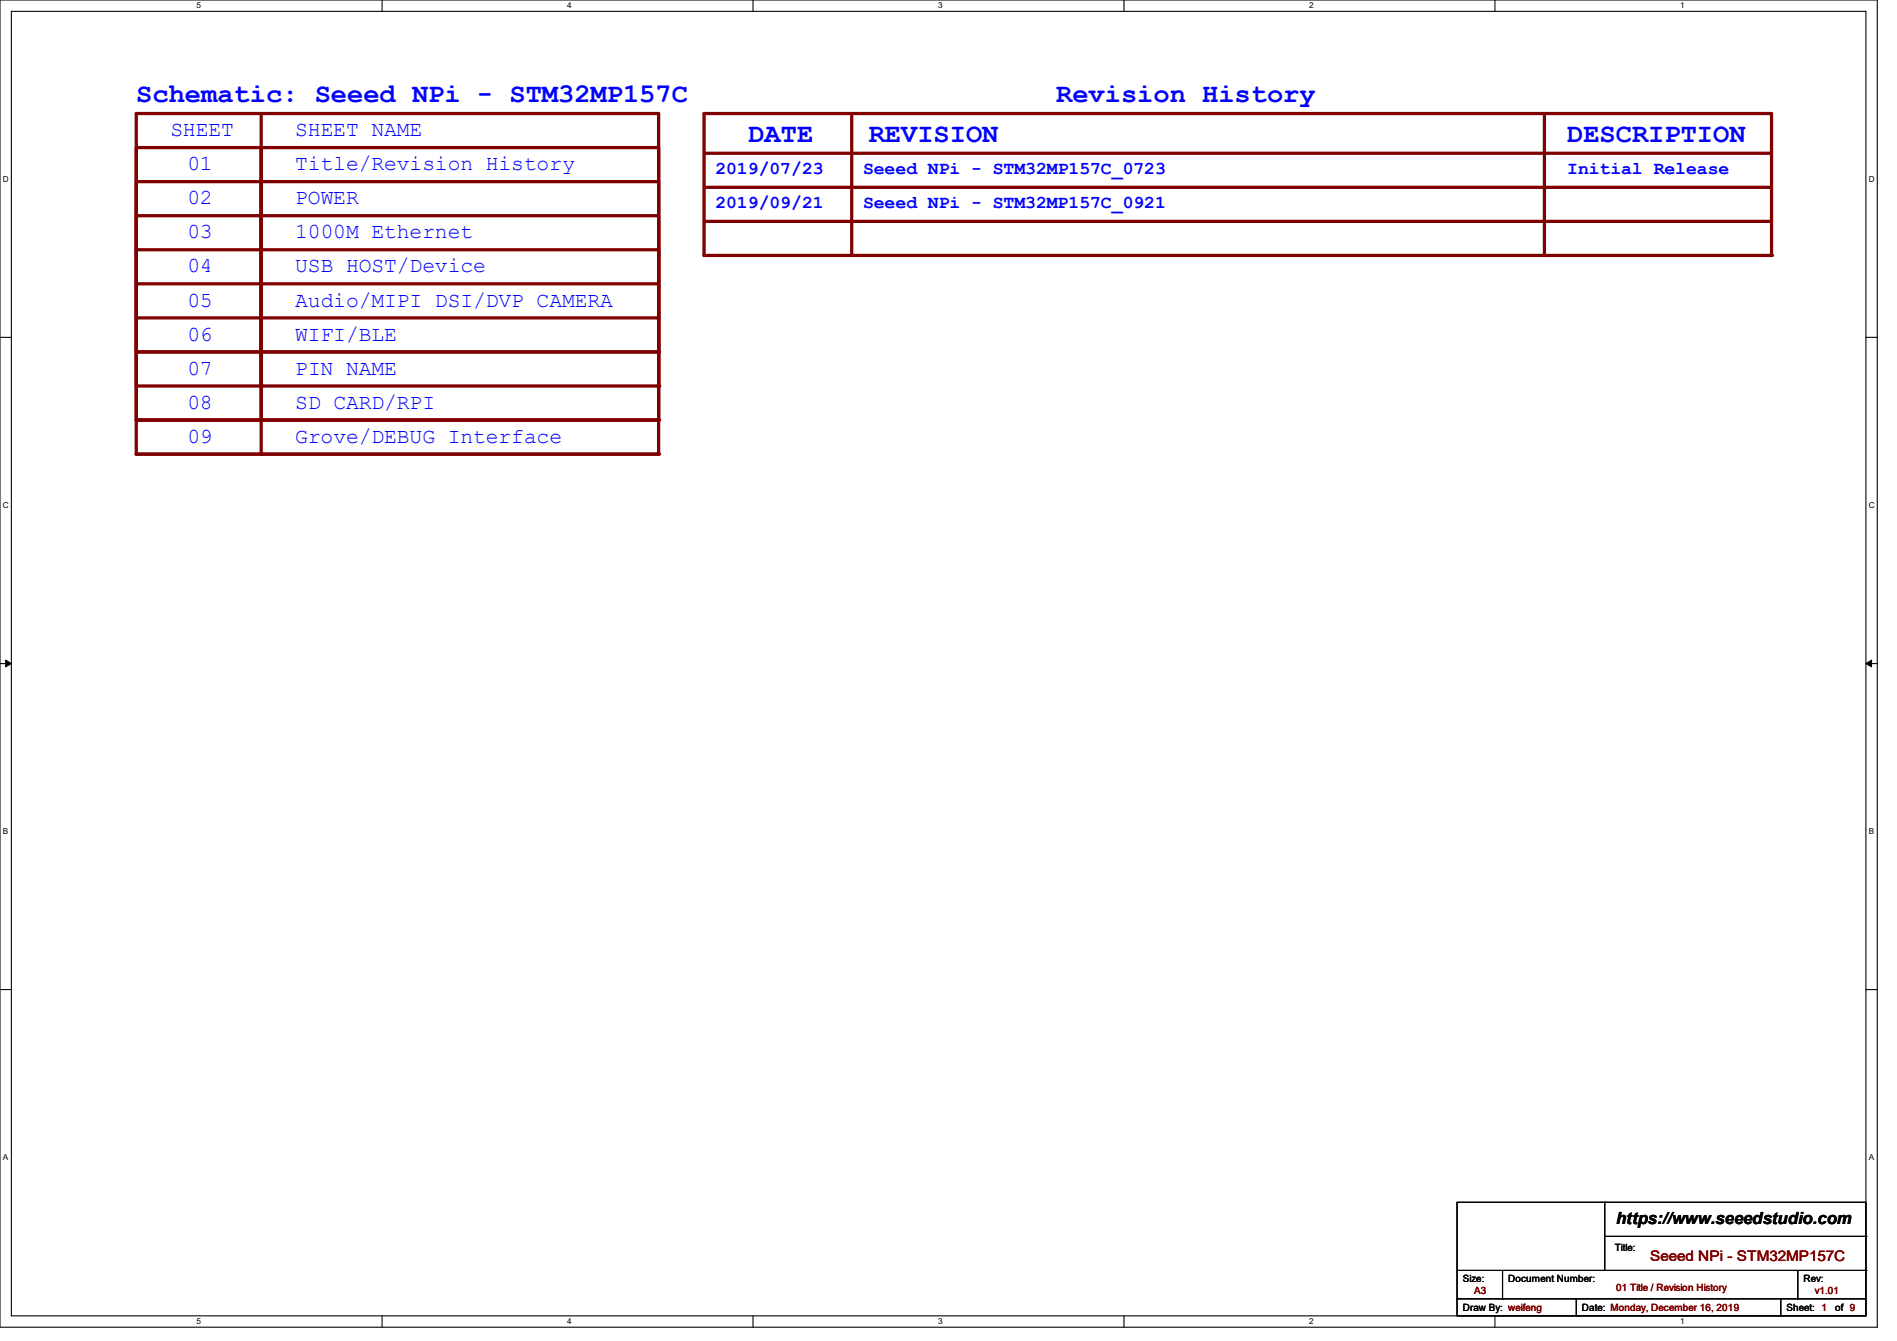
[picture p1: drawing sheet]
<svg xmlns="http://www.w3.org/2000/svg" width="297mm" height="210mm" viewBox="0 0 297 210" stroke-linecap="round" stroke-linejoin="round" font-family="sans-serif">
<path d="M0 0h293.9v207.9h-293.9zM1.8 1.8h290.3v204.3h-290.3z" fill="none" stroke="#000" stroke-width=".17"/>
<g fill="#fff">
<path d="M30.8 .2h.7v1.4h-.7z"/>
<path d="M30.8 206.2h.7v1.4h-.7z"/>
</g>
<path d="M59.8 0v1.8M59.8 206.1v1.8" fill="none" stroke="#000" stroke-width=".17"/>
<g fill="#fff">
<path d="M88.8 .2h.7v1.4h-.7z"/>
<path d="M88.8 206.2h.7v1.4h-.7z"/>
</g>
<path d="M117.9 0v1.8M117.9 206.1v1.8" fill="none" stroke="#000" stroke-width=".17"/>
<g fill="#fff">
<path d="M146.9 .2h.7v1.4h-.7z"/>
<path d="M146.9 206.2h.7v1.4h-.7z"/>
</g>
<path d="M176 0v1.8M176 206.1v1.8" fill="none" stroke="#000" stroke-width=".17"/>
<g fill="#fff">
<path d="M205 .2h.7v1.4h-.7z"/>
<path d="M205 206.2h.7v1.4h-.7z"/>
</g>
<path d="M234.1 0v1.8M234.1 206.1v1.8" fill="none" stroke="#000" stroke-width=".17"/>
<g fill="#fff">
<path d="M263.1 .2h.6v1.4h-.6z"/>
<path d="M263.1 206.2h.6v1.4h-.6z"/>
<path d="M.5 27.3h.9v1.4h-.9z"/>
<path d="M292.6 27.3h.9v1.4h-.9z"/>
<path d="M.5 78.4h.9v1.4h-.9z"/>
<path d="M292.6 78.4h.9v1.4h-.9z"/>
</g>
<path d="M0 52.8h1.8M292.1 52.8h1.8" fill="none" stroke="#000" stroke-width=".17"/>
<g fill="#fff">
<path d="M.5 129.5h.8v1.4h-.8z"/>
<path d="M292.6 129.5h.8v1.4h-.8z"/>
</g>
<path d="M0 103.9h1.8M292.1 103.9h1.8" fill="none" stroke="#000" stroke-width=".17"/>
<path d="M.9 103.4l.9 .5-.9 .5zM292.1 103.9l.9-.5v1z" fill="#000" stroke="#000" stroke-width=".16"/>
<g fill="#fff">
<path d="M.5 180.5h.8v1.4h-.8z"/>
<path d="M292.6 180.5h.8v1.4h-.8z"/>
</g>
<path d="M0 155h1.8M292.1 155h1.8" fill="none" stroke="#000" stroke-width=".17"/>
<path d="M21.3 17.8h81.7" fill="none" stroke="#800000" stroke-width=".51"/>
<circle cx="103" cy="17.8" r=".25" fill="#800000"/>
<path d="M110.2 17.8h167" fill="none" stroke="#800000" stroke-width=".51"/>
<circle cx="277.2" cy="17.8" r=".25" fill="#800000"/>
<path d="M21.3 23.1h81.7" fill="none" stroke="#800000" stroke-width=".51"/>
<circle cx="103" cy="23.1" r=".25" fill="#800000"/>
<path d="M110.2 24h167" fill="none" stroke="#800000" stroke-width=".51"/>
<circle cx="277.2" cy="24" r=".25" fill="#800000"/>
<path d="M21.3 28.4h81.7" fill="none" stroke="#800000" stroke-width=".51"/>
<circle cx="103" cy="28.4" r=".25" fill="#800000"/>
<path d="M110.2 29.3h167" fill="none" stroke="#800000" stroke-width=".51"/>
<circle cx="277.2" cy="29.3" r=".25" fill="#800000"/>
<path d="M21.3 33.8h81.7" fill="none" stroke="#800000" stroke-width=".51"/>
<circle cx="103" cy="33.8" r=".25" fill="#800000"/>
<path d="M110.2 34.7h167" fill="none" stroke="#800000" stroke-width=".51"/>
<circle cx="277.2" cy="34.7" r=".25" fill="#800000"/>
<path d="M21.3 39.1h81.7" fill="none" stroke="#800000" stroke-width=".51"/>
<circle cx="103" cy="39.1" r=".25" fill="#800000"/>
<path d="M110.2 40h167" fill="none" stroke="#800000" stroke-width=".51"/>
<circle cx="277.2" cy="40" r=".25" fill="#800000"/>
<path d="M21.3 44.4h81.7" fill="none" stroke="#800000" stroke-width=".51"/>
<circle cx="103" cy="44.5" r=".25" fill="#800000"/>
<path d="M21.3 49.8h81.7" fill="none" stroke="#800000" stroke-width=".51"/>
<circle cx="103" cy="49.8" r=".25" fill="#800000"/>
<path d="M110.2 17.8v22.2" fill="none" stroke="#800000" stroke-width=".51"/>
<circle cx="110.2" cy="40" r=".25" fill="#800000"/>
<path d="M133.3 17.8v22.2" fill="none" stroke="#800000" stroke-width=".51"/>
<circle cx="133.3" cy="40" r=".25" fill="#800000"/>
<path d="M241.8 17.8v22.2" fill="none" stroke="#800000" stroke-width=".51"/>
<circle cx="241.8" cy="40" r=".25" fill="#800000"/>
<path d="M277.4 17.8v22.2" fill="none" stroke="#800000" stroke-width=".51"/>
<circle cx="277.4" cy="40" r=".25" fill="#800000"/>
<path d="M40.9 17.8v37.3" fill="none" stroke="#800000" stroke-width=".51"/>
<circle cx="40.9" cy="55.1" r=".25" fill="#800000"/>
<path d="M103.1 17.8v37.3" fill="none" stroke="#800000" stroke-width=".51"/>
<circle cx="103.1" cy="55.1" r=".25" fill="#800000"/>
<path d="M21.3 17.8v37.3" fill="none" stroke="#800000" stroke-width=".51"/>
<circle cx="21.3" cy="55.1" r=".25" fill="#800000"/>
<path d="M21.3 55.1h81.7" fill="none" stroke="#800000" stroke-width=".51"/>
<circle cx="103" cy="55.1" r=".25" fill="#800000"/>
<path d="M21.3 23.1v37.4" fill="none" stroke="#800000" stroke-width=".51"/>
<circle cx="21.3" cy="60.5" r=".25" fill="#800000"/>
<path d="M21.3 55.1h81.7" fill="none" stroke="#800000" stroke-width=".51"/>
<circle cx="103" cy="55.1" r=".25" fill="#800000"/>
<path d="M21.3 60.5h81.7" fill="none" stroke="#800000" stroke-width=".51"/>
<circle cx="103" cy="60.5" r=".25" fill="#800000"/>
<path d="M103.1 28.4v32.1" fill="none" stroke="#800000" stroke-width=".51"/>
<circle cx="103.1" cy="60.5" r=".25" fill="#800000"/>
<path d="M40.9 23.1v37.4" fill="none" stroke="#800000" stroke-width=".51"/>
<circle cx="40.9" cy="60.5" r=".25" fill="#800000"/>
<path d="M40.9 23.1v37.4" fill="none" stroke="#800000" stroke-width=".51"/>
<circle cx="40.9" cy="60.5" r=".25" fill="#800000"/>
<path d="M40.9 28.4v37.4" fill="none" stroke="#800000" stroke-width=".51"/>
<circle cx="40.9" cy="65.8" r=".25" fill="#800000"/>
<path d="M103.1 23.1v37.4" fill="none" stroke="#800000" stroke-width=".51"/>
<circle cx="103.1" cy="60.5" r=".25" fill="#800000"/>
<path d="M103.1 33.8v32" fill="none" stroke="#800000" stroke-width=".51"/>
<circle cx="103.1" cy="65.8" r=".25" fill="#800000"/>
<path d="M21.3 65.8h81.7" fill="none" stroke="#800000" stroke-width=".51"/>
<circle cx="103" cy="65.8" r=".25" fill="#800000"/>
<path d="M21.3 65.8h81.7" fill="none" stroke="#800000" stroke-width=".51"/>
<circle cx="103" cy="65.8" r=".25" fill="#800000"/>
<path d="M21.3 28.4v37.4" fill="none" stroke="#800000" stroke-width=".51"/>
<circle cx="21.3" cy="65.8" r=".25" fill="#800000"/>
<path d="M21.3 33.8v37.3" fill="none" stroke="#800000" stroke-width=".51"/>
<circle cx="21.3" cy="71.1" r=".25" fill="#800000"/>
<path d="M21.3 65.8h81.7" fill="none" stroke="#800000" stroke-width=".51"/>
<circle cx="103" cy="65.8" r=".25" fill="#800000"/>
<path d="M21.3 71.1h81.7" fill="none" stroke="#800000" stroke-width=".51"/>
<circle cx="103" cy="71.1" r=".25" fill="#800000"/>
<path d="M21.3 71.1h81.7" fill="none" stroke="#800000" stroke-width=".51"/>
<circle cx="103" cy="71.1" r=".25" fill="#800000"/>
<path d="M40.9 33.8v37.3" fill="none" stroke="#800000" stroke-width=".51"/>
<circle cx="40.9" cy="71.1" r=".25" fill="#800000"/>
<path d="M103.1 39.1v32" fill="none" stroke="#800000" stroke-width=".51"/>
<circle cx="103.1" cy="71.1" r=".25" fill="#800000"/>
<g fill="none" stroke="#000" stroke-width=".17">
<path d="M228.1 188.3h64v17.8h-64zM228.1 199h64M235.2 199v4.4M251.2 188.3h.1M251.2 188.3v10.7M251.2 193.6h40.9M281.5 199v4.4M292.1 199h.1M292.1 193.6h.1M228.1 203.4h.1M228.1 203.4h64M235.2 203.4h.1"/>
<path d="M246.8 206.1h.1M246.8 203.4v2.7M278.8 206.1h.1M278.8 203.4v2.7M281.5 203.4h.1"/>
</g>
<g font-size="4.2" fill="#00f">
<text x="21.3" y="16">Schematic: Seeed NPi - STM32MP157C</text>
<text x="165.4" y="16">Revision History</text>
<text x="117.2" y="22.2">DATE</text>
<text x="136" y="22.2">REVISION</text>
<text x="245.4" y="22.2">DESCRIPTION</text>
</g>
<g font-size="3.3" fill="#00f">
<text x="26.7" y="21.3">SHEET</text>
<text x="46.2" y="21.3">SHEET NAME</text>
<text x="29.3" y="26.7">01</text>
<text x="46.2" y="26.7">Title/Revision History</text>
<text x="29.3" y="32">02</text>
<text x="46.2" y="32">POWER</text>
<text x="29.3" y="37.3">03</text>
<text x="46.2" y="37.3">1000M Ethernet</text>
<text x="29.3" y="42.7">04</text>
<text x="46.2" y="42.7">USB HOST/Device</text>
<text x="29.3" y="48">05</text>
<text x="29.3" y="53.3">06</text>
<text x="46.2" y="48">Audio/MIPI DSI/DVP CAMERA</text>
<text x="46.2" y="53.3">WIFI/BLE</text>
<text x="29.3" y="58.7">07</text>
<text x="46.2" y="58.7">PIN NAME</text>
<text x="29.3" y="64">08</text>
<text x="46.2" y="64">SD CARD/RPI</text>
<text x="29.3" y="69.3">09</text>
<text x="46.2" y="69.3">Grove/DEBUG Interface</text>
</g>
<g font-size="2.8" fill="#00f">
<text x="112" y="27.3">2019/07/23</text>
<text x="135.1" y="27.3">Seeed NPi - STM32MP157C_0723</text>
<text x="245.4" y="27.3">Initial Release</text>
<text x="112" y="32.6">2019/09/21</text>
<text x="135.1" y="32.6">Seeed NPi - STM32MP157C_0921</text>
</g>
<text font-size="2.6" x="253" y="191.8">https://www.seeedstudio.com</text>
<text font-size="2.3" fill="#800000" x="258.4" y="197.5">Seeed NPi - STM32MP157C</text>
<g font-size="1.6">
<text x="252.8" y="196">Title:</text>
<text x="229" y="200.7">Size:</text>
<text x="236.1" y="200.7">Document Number:</text>
<text x="282.4" y="200.7">Rev:</text>
<text x="229" y="205.4">Draw By: weifeng</text>
<text x="247.7" y="205.4">Date: Monday, December 16, 2019</text>
<text x="279.7" y="205.4">Sheet: 1</text>
<text x="287.3" y="205.4">of 9</text>
</g>
<g font-size="1.6" fill="#800000">
<text x="230.8" y="202.7">A3</text>
<text x="253" y="202.2">01 Title / Revision History</text>
<text x="284.1" y="202.7">v1.01</text>
</g>
<g font-size="1.3">
<text x="30.8" y="1.3">5</text>
<text x="88.8" y="1.3">4</text>
<text x="146.9" y="1.3">3</text>
<text x="205" y="1.3">2</text>
<text x="263.1" y="1.3">1</text>
<text x=".5" y="28.4">D</text>
<text x="292.6" y="28.4">D</text>
<text x=".5" y="79.5">C</text>
<text x="292.6" y="79.5">C</text>
<text x=".5" y="130.6">B</text>
<text x="292.6" y="130.6">B</text>
<text x=".5" y="181.7">A</text>
<text x="292.6" y="181.7">A</text>
<text x="30.8" y="207.4">5</text>
<text x="88.8" y="207.4">4</text>
<text x="146.9" y="207.4">3</text>
<text x="205" y="207.4">2</text>
<text x="263.1" y="207.4">1</text>
</g>
</svg>
